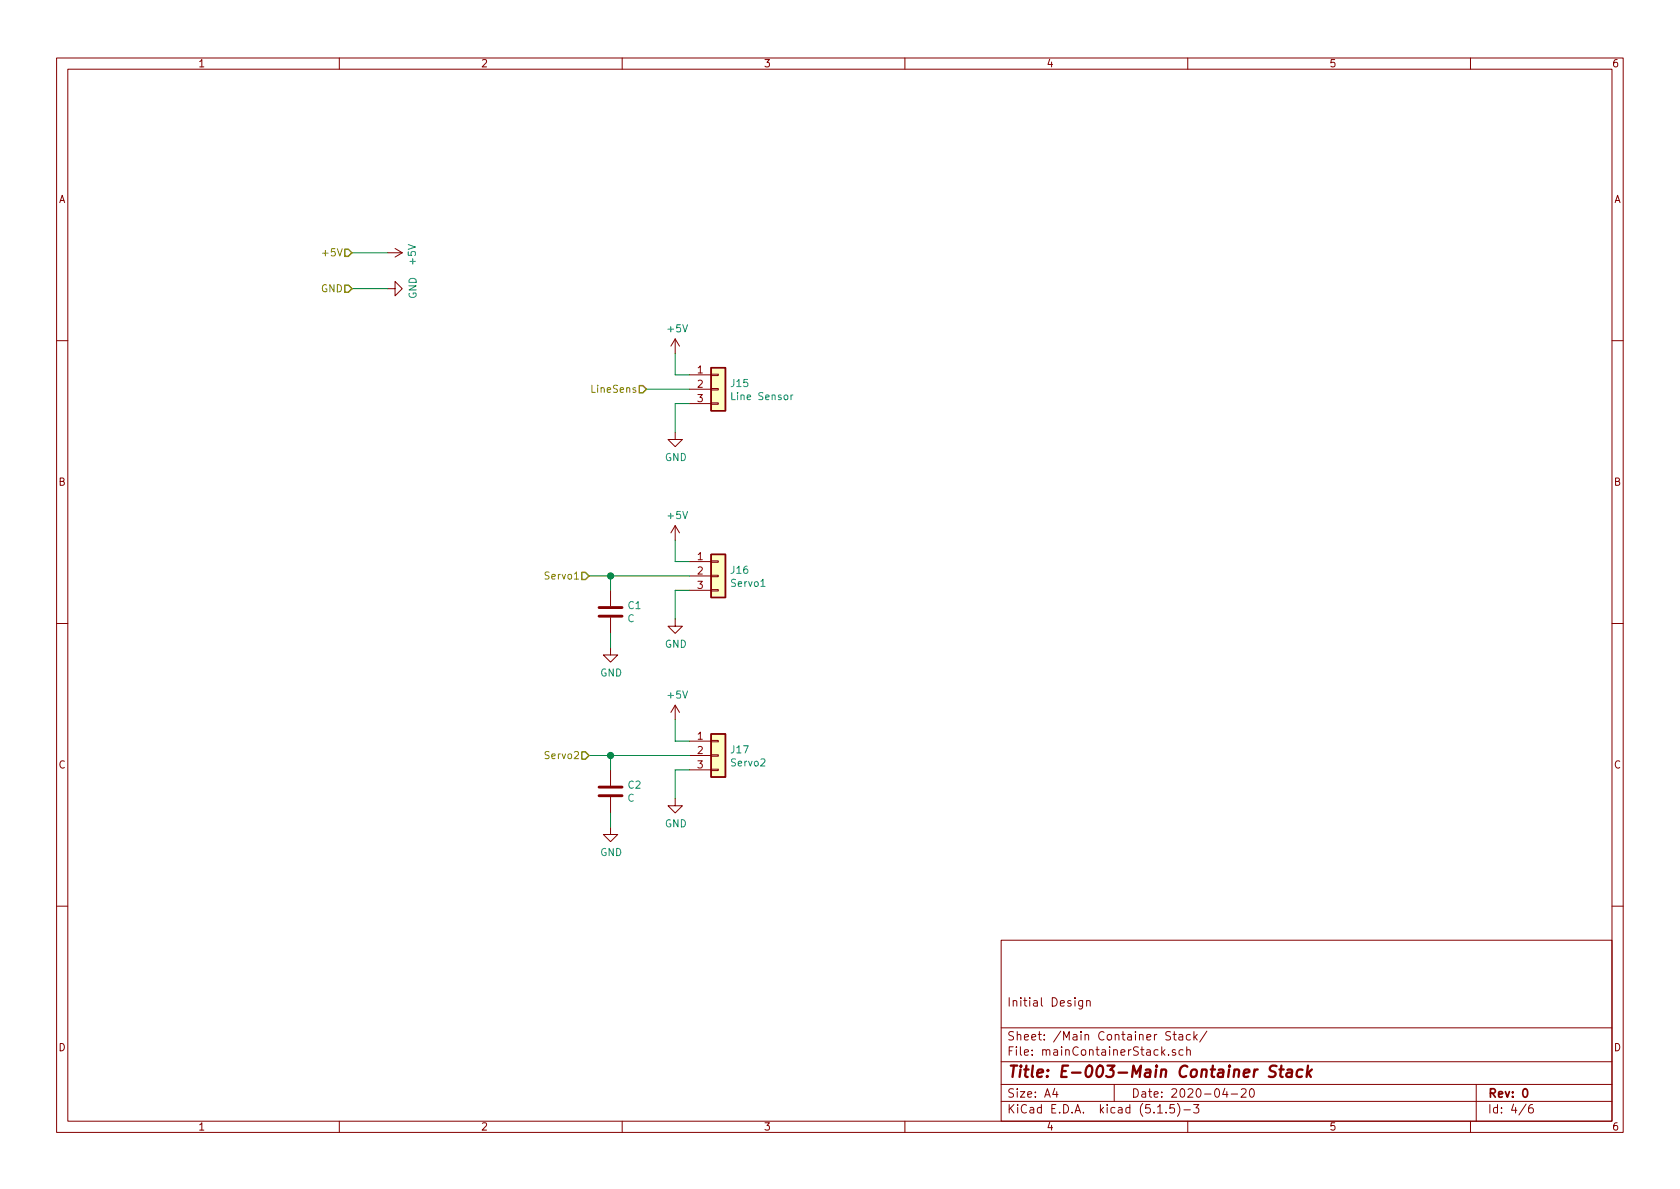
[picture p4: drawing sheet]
EESchema Schematic File Version 4
EELAYER 30 0
EELAYER END
$Descr A4 11693 8268
encoding utf-8
Sheet 4 6
Title "E-003-Main Container Stack"
Date "2020-04-20"
Rev "0"
Comp ""
Comment1 "Initial Design"
Comment2 ""
Comment3 ""
Comment4 ""
$EndDescr
$Comp
L Connector_Generic:Conn_01x03 J?
U 1 1
P 5000 2700
AR Path="/5E93AA9C/5E9DC30B" Ref="J?"  Part="1" 
AR Path="/5E8A2CEF/5E9DC30B" Ref="J15"  Part="1" 
F 0 "J15" H 5080 2742 50  0000 L CNN
F 1 "Line Sensor" H 5080 2651 50  0000 L CNN
F 2 "" H 5000 2700 50  0001 C CNN
F 3 "~" H 5000 2700 50  0001 C CNN
	1    5000 2700
	1    0    0    -1  
$EndComp
$Comp
L power:GND #PWR?
U 1 1
P 4700 3000
AR Path="/5E93AA9C/5E9DC311" Ref="#PWR?"  Part="1" 
AR Path="/5E8A2CEF/5E9DC311" Ref="#PWR066"  Part="1" 
F 0 "#PWR066" H 4700 2750 50  0001 C CNN
F 1 "GND" H 4705 2827 50  0000 C CNN
F 2 "" H 4700 3000 50  0001 C CNN
F 3 "" H 4700 3000 50  0001 C CNN
	1    4700 3000
	1    0    0    -1  
$EndComp
Wire Wire Line
	4800 2800 4700 2800
Wire Wire Line
	4700 2800 4700 3000
Wire Wire Line
	4800 2700 4500 2700
Text HLabel 4500 2700 0    50   Input ~ 0
LineSens
$Comp
L power:+5V #PWR?
U 1 1
P 4700 2450
AR Path="/5E93AA9C/5E9DC31B" Ref="#PWR?"  Part="1" 
AR Path="/5E8A2CEF/5E9DC31B" Ref="#PWR065"  Part="1" 
F 0 "#PWR065" H 4700 2300 50  0001 C CNN
F 1 "+5V" H 4715 2623 50  0000 C CNN
F 2 "" H 4700 2450 50  0001 C CNN
F 3 "" H 4700 2450 50  0001 C CNN
	1    4700 2450
	1    0    0    -1  
$EndComp
Wire Wire Line
	4700 2450 4700 2600
Wire Wire Line
	4700 2600 4800 2600
$Comp
L Connector_Generic:Conn_01x03 J?
U 1 1
P 5000 4000
AR Path="/5E93AA9C/5E9DC323" Ref="J?"  Part="1" 
AR Path="/5E8A2CEF/5E9DC323" Ref="J16"  Part="1" 
F 0 "J16" H 5080 4042 50  0000 L CNN
F 1 "Servo1" H 5080 3951 50  0000 L CNN
F 2 "" H 5000 4000 50  0001 C CNN
F 3 "~" H 5000 4000 50  0001 C CNN
	1    5000 4000
	1    0    0    -1  
$EndComp
$Comp
L power:GND #PWR?
U 1 1
P 4700 4300
AR Path="/5E93AA9C/5E9DC329" Ref="#PWR?"  Part="1" 
AR Path="/5E8A2CEF/5E9DC329" Ref="#PWR068"  Part="1" 
F 0 "#PWR068" H 4700 4050 50  0001 C CNN
F 1 "GND" H 4705 4127 50  0000 C CNN
F 2 "" H 4700 4300 50  0001 C CNN
F 3 "" H 4700 4300 50  0001 C CNN
	1    4700 4300
	1    0    0    -1  
$EndComp
Wire Wire Line
	4800 4100 4700 4100
Wire Wire Line
	4700 4100 4700 4300
Wire Wire Line
	4800 4000 4250 4000
Text HLabel 4100 4000 0    50   Input ~ 0
Servo1
$Comp
L power:+5V #PWR?
U 1 1
P 4700 3750
AR Path="/5E93AA9C/5E9DC333" Ref="#PWR?"  Part="1" 
AR Path="/5E8A2CEF/5E9DC333" Ref="#PWR067"  Part="1" 
F 0 "#PWR067" H 4700 3600 50  0001 C CNN
F 1 "+5V" H 4715 3923 50  0000 C CNN
F 2 "" H 4700 3750 50  0001 C CNN
F 3 "" H 4700 3750 50  0001 C CNN
	1    4700 3750
	1    0    0    -1  
$EndComp
Wire Wire Line
	4700 3750 4700 3900
Wire Wire Line
	4700 3900 4800 3900
$Comp
L Connector_Generic:Conn_01x03 J?
U 1 1
P 5000 5250
AR Path="/5E93AA9C/5E9DC33B" Ref="J?"  Part="1" 
AR Path="/5E8A2CEF/5E9DC33B" Ref="J17"  Part="1" 
F 0 "J17" H 5080 5292 50  0000 L CNN
F 1 "Servo2" H 5080 5201 50  0000 L CNN
F 2 "" H 5000 5250 50  0001 C CNN
F 3 "~" H 5000 5250 50  0001 C CNN
	1    5000 5250
	1    0    0    -1  
$EndComp
$Comp
L power:GND #PWR?
U 1 1
P 4700 5550
AR Path="/5E93AA9C/5E9DC341" Ref="#PWR?"  Part="1" 
AR Path="/5E8A2CEF/5E9DC341" Ref="#PWR070"  Part="1" 
F 0 "#PWR070" H 4700 5300 50  0001 C CNN
F 1 "GND" H 4705 5377 50  0000 C CNN
F 2 "" H 4700 5550 50  0001 C CNN
F 3 "" H 4700 5550 50  0001 C CNN
	1    4700 5550
	1    0    0    -1  
$EndComp
Wire Wire Line
	4800 5350 4700 5350
Wire Wire Line
	4700 5350 4700 5550
Wire Wire Line
	4800 5250 4250 5250
Text HLabel 4100 5250 0    50   Input ~ 0
Servo2
$Comp
L power:+5V #PWR?
U 1 1
P 4700 5000
AR Path="/5E93AA9C/5E9DC34B" Ref="#PWR?"  Part="1" 
AR Path="/5E8A2CEF/5E9DC34B" Ref="#PWR069"  Part="1" 
F 0 "#PWR069" H 4700 4850 50  0001 C CNN
F 1 "+5V" H 4715 5173 50  0000 C CNN
F 2 "" H 4700 5000 50  0001 C CNN
F 3 "" H 4700 5000 50  0001 C CNN
	1    4700 5000
	1    0    0    -1  
$EndComp
Wire Wire Line
	4700 5000 4700 5150
Wire Wire Line
	4700 5150 4800 5150
$Comp
L power:+5V #PWR?
U 1 1
P 2700 1750
AR Path="/5E93AA9C/5E9DC353" Ref="#PWR?"  Part="1" 
AR Path="/5E8A2CEF/5E9DC353" Ref="#PWR063"  Part="1" 
F 0 "#PWR063" H 2700 1600 50  0001 C CNN
F 1 "+5V" H 2715 1923 50  0000 C CNN
F 2 "" H 2700 1750 50  0001 C CNN
F 3 "" H 2700 1750 50  0001 C CNN
	1    2700 1750
	0    1    1    0   
$EndComp
$Comp
L power:GND #PWR?
U 1 1
P 2700 2000
AR Path="/5E93AA9C/5E9DC359" Ref="#PWR?"  Part="1" 
AR Path="/5E8A2CEF/5E9DC359" Ref="#PWR064"  Part="1" 
F 0 "#PWR064" H 2700 1750 50  0001 C CNN
F 1 "GND" H 2705 1827 50  0000 C CNN
F 2 "" H 2700 2000 50  0001 C CNN
F 3 "" H 2700 2000 50  0001 C CNN
	1    2700 2000
	0    -1   -1   0   
$EndComp
Text HLabel 2450 1750 0    50   Input ~ 0
+5V
Wire Wire Line
	2450 1750 2700 1750
Text HLabel 2450 2000 0    50   Input ~ 0
GND
Wire Wire Line
	2450 2000 2700 2000
$Comp
L Device:C C1
U 1 1
P 4250 4250
F 0 "C1" H 4365 4296 50  0000 L CNN
F 1 "C" H 4365 4205 50  0000 L CNN
F 2 "" H 4288 4100 50  0001 C CNN
F 3 "~" H 4250 4250 50  0001 C CNN
	1    4250 4250
	1    0    0    -1  
$EndComp
Wire Wire Line
	4250 4100 4250 4000
Connection ~ 4250 4000
Wire Wire Line
	4250 4000 4100 4000
$Comp
L power:GND #PWR?
U 1 1
P 4250 4500
AR Path="/5E93AA9C/5EA0C566" Ref="#PWR?"  Part="1" 
AR Path="/5E8A2CEF/5EA0C566" Ref="#PWR073"  Part="1" 
F 0 "#PWR073" H 4250 4250 50  0001 C CNN
F 1 "GND" H 4255 4327 50  0000 C CNN
F 2 "" H 4250 4500 50  0001 C CNN
F 3 "" H 4250 4500 50  0001 C CNN
	1    4250 4500
	1    0    0    -1  
$EndComp
Wire Wire Line
	4250 4500 4250 4400
$Comp
L Device:C C2
U 1 1
P 4250 5500
F 0 "C2" H 4365 5546 50  0000 L CNN
F 1 "C" H 4365 5455 50  0000 L CNN
F 2 "" H 4288 5350 50  0001 C CNN
F 3 "~" H 4250 5500 50  0001 C CNN
	1    4250 5500
	1    0    0    -1  
$EndComp
Wire Wire Line
	4250 5350 4250 5250
$Comp
L power:GND #PWR?
U 1 1
P 4250 5750
AR Path="/5E93AA9C/5EA0D6A7" Ref="#PWR?"  Part="1" 
AR Path="/5E8A2CEF/5EA0D6A7" Ref="#PWR074"  Part="1" 
F 0 "#PWR074" H 4250 5500 50  0001 C CNN
F 1 "GND" H 4255 5577 50  0000 C CNN
F 2 "" H 4250 5750 50  0001 C CNN
F 3 "" H 4250 5750 50  0001 C CNN
	1    4250 5750
	1    0    0    -1  
$EndComp
Wire Wire Line
	4250 5750 4250 5650
Connection ~ 4250 5250
Wire Wire Line
	4250 5250 4100 5250
$EndSCHEMATC
